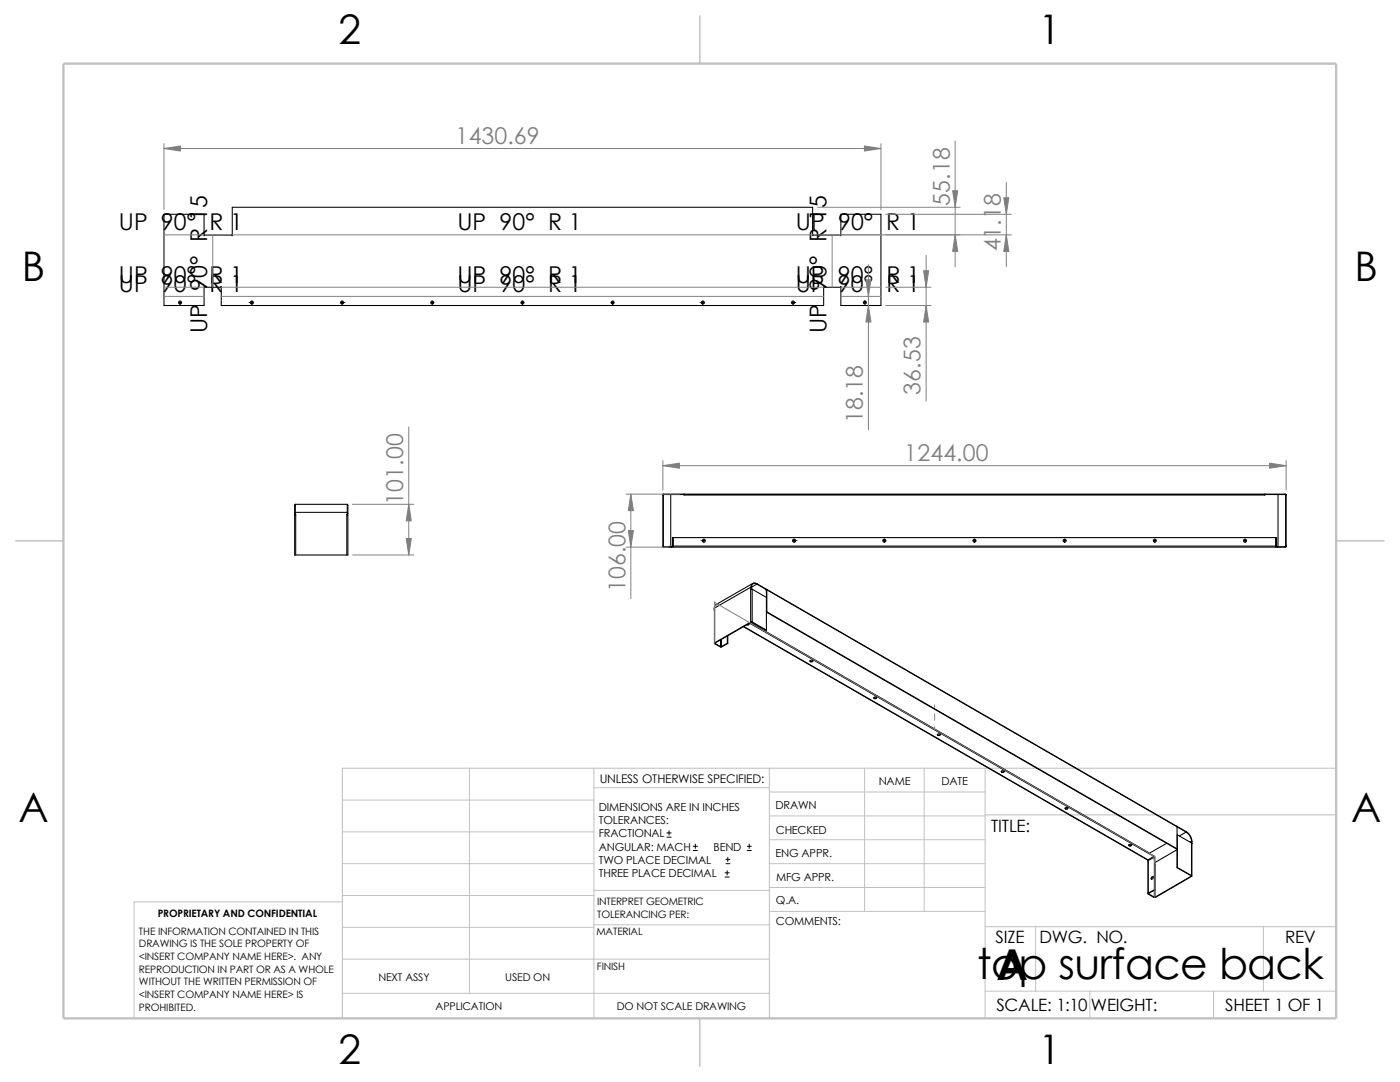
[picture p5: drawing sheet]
<svg xmlns="http://www.w3.org/2000/svg" width="279mm" height="216mm" viewBox="0 0 279 216" stroke-linecap="round" stroke-linejoin="round" font-family="sans-serif">
<g fill="none" stroke="#c0c0c0" stroke-width=".2">
<path d="M68.3 159.6h50.2M93.7 153.3v44.9M118.5 157.2h35M118.5 153.3v49.9M153.5 153.3v49.9M153.5 158h43.1M172.6 153.3v28.6M184.4 153.3v28.6M196.6 153.3v49.9M266.7 153.3h-198.4v49.9M68.3 166h50.2M68.3 172.3h50.2"/>
<path d="M68.3 180h-41.5v23.2M68.3 178.7h50.2M118.5 177.7h35.1M153.5 172.3h43.1M153.5 177.1h43.1M153.5 167.6h43.1M153.5 162.8h43.1M196.6 162.6h70.1M68.3 191.4h85.2M68.3 198.2h85.2M68.3 185h50.2M118.5 184.5h35.1"/>
<path d="M153.6 181.9h43M196.6 184.9h70.1M196.6 197.8h70.1M206.7 184.9v12.9M217.5 197.8v5.4M242.2 197.8v5.4M252.1 184.9v12.9"/>
</g>
<path d="M139.7 3.2v9.5M3.1 107.9h9.6M266.7 107.9h9.5M139.7 203.2v9.5" fill="none" stroke="#c0c0c0" stroke-width=".21"/>
<path d="M12.7 12.7h254v190.5h-254z" fill="none" stroke="#c0c0c0" stroke-width=".47"/>
<g fill="none" stroke="#000" stroke-width=".21">
<path d="M40.7 47v-4.2h-8v18.2h8v-3.9M40.8 47v-.1h5.5v.1M40.8 57.1v.2h3.3v-.2M44.2 57.1v3.9h120.2v-3.9M46.4 47v-5.6h115.8v5.6M162.2 46.9h5.6M164.4 57.1v.2h3.4M167.8 47v-4.2h8v18.2h-8v-3.9M132.3 98.7v10.4M132.3 98.7h.1M132.4 98.8v10.2M132.5 98.6v.1"/>
<path d="M132.5 98.6h4v.2M132.5 98.7h4M132.5 98.6l-.2 .1 .1 .1M132.5 98.7l-.1 .1M133.9 98.7v10.4M136.6 98.7h115.8M252.4 98.7h-115.8M252.5 98.7h4M255.1 98.7v10.4M256.5 98.6h.1v.2M256.5 98.7l.1 .1M256.5 98.6v.1"/>
<path d="M256.5 98.6h-4l-.1 .2M256.6 98.8v10.2M256.7 98.7v10.4M58.8 100.8v9.9h.2M58.8 100.8h.1M58.8 102.7h.2v8M58.9 100.7l-.1 .1M58.9 102.2v.5h.2M58.9 102.2h10.4M58.9 102.2v-1.6h10.4v1.6M59 110.7h10.2M69.2 102.7h.2v8h-.2z"/>
<path d="M69.3 100.7l.1 .1M69.3 102.2v.5h-.1M69.3 100.8h.1M69.3 102.4h.1M69.4 102.4l-.1 .2M69.4 100.8v1.6M132.3 109.1h.1M132.4 109l.1 .1M132.4 109l-.1 .1 .2 .1M132.5 109.2h1.6M132.5 109.1h1.6M132.5 109.1v.1"/>
<path d="M134.1 109.1v.1M134.2 109l-.1 .1M134.2 109h.1M134.2 109v-1.7l.1 1.7M134.3 109l-.2 .2M134.3 108.9l-.1 .2M134.4 109h120.2M134.4 109v-1.7h120.2v1.7M149.8 117.6h.3M149.8 117.6v6.5M149.8 117.6h.1M149.9 117.1l-7.4 4.3"/>
<path d="M149.9 117.1v.4M149.9 117.5l-.1 .1M149.9 117.1l.1 .1M150 117.2l-.1 .3M150.1 117.6v6.5M150.1 117.6l2.9 1.6M150.2 116.4l-7.3 4.2-.2 .3-.2 .5M151 116.5a.72 .72 0 0 0-.8-.1 .72 .72 0 0 0-.3 .7M151 116.5a.66 .66 0 0 0-.7 0 .66 .66 0 0 0-.3 .7M151 116.5h.1M151 116.5l-1 .7M151 116.5l1.9 1.1"/>
<path d="M153 117.7h.1M152.9 117.6l-.1 .1M152.9 117.6l.1 .1M153 117.7v8M153 117.6l81.9 47.3M153 117.7v4.4M153 117.7l81.9 47.3M254.6 109v.2h-120.2v-.2M254.8 109l-.1 .1 .2 .1M254.8 109l-.1-1.7v1.8M254.8 109l.1 .1M254.9 109.2h1.6"/>
<path d="M254.9 109.1v.1M254.9 109.1h1.6M256.5 109.1v.1M256.6 109v.1l-.1 .1M256.6 109l-.1 .1M142.5 121.4v.4l.2-.1M142.6 128.3v.1M142.6 128.3v-6.5v6.6M142.6 128.3h.1M142.7 128.4h-.1M142.7 128.3v.1M142.7 128.4l1.1 .6"/>
<path d="M143.8 127.7v1.3M143.8 129h.2M144 127.6v1.4M145.2 126.9v1.5M145.2 128.4l-1.2 .6M145.2 128.4h.1M145.2 128.4l-1.2 .7h-.2l-1.2-.7M145.2 126.8v1.6M148.4 125.1l80.7 46.5M148.4 125l80.7 46.6M149.4 124.4a.23 .23 0 0 1 0 .3 .23 .23 0 0 1-.3 0h-.1M149.5 124.5l-.4 .1"/>
<path d="M149.6 124.3l80.7 46.6M149.7 124.3l80.6 46.6M149.8 124.2l79.3 45.9M149.8 124.1h.3M149.8 124.1l.1 .1M149.8 124.1l-7.2 4.2M149.9 124.2h.1M149.9 124.2l-7.2 4.1M150 124.2l3 1.5M150.1 124.1l-.1 .1M150.1 124.1l2.9 1.6M153 122.1l81.9 47.3z"/>
<path d="M161.6 131.9l.2 .1 .4-.1M161.7 131.8a.28 .28 0 0 1 .3-.1 .28 .28 0 0 1 .2 .3 .28 .28 0 0 1-.3 .1 .28 .28 0 0 1-.2-.3zM174.4 139.2l.2 .2 .4-.2M174.4 139.1a.26 .26 0 0 1 .3 0 .26 .26 0 0 1 .2 .3 .27 .27 0 0 1-.3 0 .27 .27 0 0 1-.2-.3zM187.1 146.6l.1 .1 .5-.1M187.1 146.5a.28 .28 0 0 1 .3-.1 .28 .28 0 0 1 .2 .3 .28 .28 0 0 1-.3 .1 .28 .28 0 0 1-.2-.3zM199.8 153.9l.3 .2 .3-.2M199.9 153.8a.29 .29 0 0 1 .3 0 .29 .29 0 0 1 .2 .3h-.1a.25 .25 0 0 1-.3 0 .25 .25 0 0 1-.1-.3zM212.6 161.2l.1 .2 .4-.2M212.6 161.2a.26 .26 0 0 1 .3-.1 .26 .26 0 0 1 .2 .3 .27 .27 0 0 1-.3 .1 .27 .27 0 0 1-.2-.3zM225.3 168.6l.1 .1 .4-.1M225.3 168.5a.29 .29 0 0 1 .3 0 .29 .29 0 0 1 .2 .2l-.5 .1z"/>
<path d="M229.2 178.2v.2M229.2 171.7l-.1 6.6M229.2 171.7v6.5M229.2 178.2v.1M229.2 178.4l1.1 .7M229.2 178.4h.1M229.2 178.3v.1M229.2 178.4l1.2 .6M229.8 175l.2-.1a.28 .28 0 0 1 .1 .4 .28 .28 0 0 1-.4 .1zM230.1 171l.1 .1M230.1 175h-.2l-.1 .4M230.3 170.9l-1.2 .7"/>
<path d="M230.3 179.1h.3M230.4 179h.1M230.4 171l.1 6.6M230.4 171l-1.2 .7M230.4 171v6.5M230.4 177.6v1.4M230.4 177.5l-1.2 .7M230.4 177.5l.1 .1M230.4 179l-.1 .1M230.5 177.6l-1.3 .7M230.5 172.5v6.5M230.5 179l.1 .1"/>
<path d="M230.5 172.4v.1M232.8 168.3l-3.4 2-.2-.2M234.9 164.9v.1M234.9 164.9h.1M234.9 164.9l1.8 1M234.9 165v8.1l2.8 1.7M234.9 165l1.8 1M234.9 169.5l-4.4 2.6M236.7 165.9a2.54 2.54 0 0 1 1.2 2M236.7 166l-1.3 .8M236.7 165.9v.1M236.7 166a2.3 2.3 0 0 1 1.1 1.9"/>
<path d="M237.7 174.8h.1M237.7 174.8l-7.2 4.2M237.8 167.9v6.8M237.8 167.9l-.3 .1M237.8 167.9h.1M237.8 174.7v.2l-7.2 4.2M237.9 168.3l-3-1.7v6.5l2.9 1.6M237.9 167.9v6.9M237.9 168.3h.1"/>
<circle cx="35.9" cy="60.4" r=".29"/>
<circle cx="50.3" cy="60.4" r=".3"/>
<circle cx="68.3" cy="60.4" r=".3"/>
<circle cx="86.3" cy="60.4" r=".29"/>
<circle cx="104.3" cy="60.4" r=".29"/>
<circle cx="122.3" cy="60.4" r=".29"/>
<circle cx="140.3" cy="60.4" r=".3"/>
<circle cx="158.3" cy="60.4" r=".3"/>
<circle cx="172.6" cy="60.4" r=".3"/>
<circle cx="140.5" cy="107.9" r=".29"/>
<circle cx="158.5" cy="107.9" r=".3"/>
<circle cx="176.5" cy="107.9" r=".29"/>
<circle cx="194.5" cy="107.9" r=".29"/>
<circle cx="212.5" cy="107.9" r=".29"/>
<circle cx="230.5" cy="107.9" r=".29"/>
<circle cx="248.5" cy="107.9" r=".3"/>
</g>
<g fill="none" stroke="#808080" stroke-width=".2">
<path d="M32.7 29.6h143.1M32.7 28.7v13.1M175.8 28.7v13.1M190.6 28.2v25M200.8 36.4v16.8M32.7 57.3h8M32.7 46.9h8M32.7 59.1h8M42.5 46.9v10.4M44.2 57.3h120.2M44.2 59.1h120.2M46.4 46.9h115.8"/>
<path d="M163.2 46.9h38.6M163.2 41.4h28.4M166.1 46.9v10.4M167.8 57.3h8M167.8 59.1h8M173.3 52.8v33M176.8 57.3h9M176.8 42.8h25M184.8 51v29.1M176.8 61h9M81.6 85.2v25.5M124.9 98.6h10.7"/>
<path d="M125.9 98.6v20.9M132.3 91.9v5.9M132.3 92.9h124.4M256.7 91.9v5.9M70.3 100.6h12.3M70.4 110.7h12.2M124.9 109.2h8.5M142.5 120.1l1.1 .7M142.6 128.4v-7a.64 .64 0 0 1 .3-.7 .64 .64 0 0 1 .8 .1l85.7 49.5a2.49 2.49 0 0 1 1.1 1.8v7M142.6 120.1v1.2M186.5 140.6v.6M186.5 142.5v1.2"/>
<path d="M186.5 145v.5M229.4 170.3l1.1 .6M230.5 170.8v1.2"/>
</g>
<g fill="none" stroke="#000" stroke-width=".2">
<path d="M35.7 60.4h.5M35.9 60.1v.5M49.7 60.4h.1M50 60.4h.5M50.2 60.1v.5M68 60.4h.5M68.3 60.1v.5M68.7 60.4h.1M86 60.4h.5M86.3 60.1v.5M104 60.4h.5M104.3 60.1v.5"/>
<path d="M122 60.4h.5M122.3 60.1v.5M139.7 60.4h.1M140 60.4h.5M140.3 60.1v.5M158 60.4h.5M158.3 60.1v.5M158.7 60.4h.1M172.3 60.4h.5M172.6 60.1v.5M139.9 107.9h.1M140.2 107.9h.5"/>
<path d="M140.5 107.6v.5M158.2 107.9h.5M158.5 107.6v.5M159 107.9h.1M176.2 107.9h.5M176.5 107.6v.5M194.2 107.9h.5M194.5 107.6v.5M212.2 107.9h.5M212.5 107.6v.5M230.2 107.9h.5M230.5 107.6v.5"/>
<path d="M248.2 107.9h.5M248.5 107.6v.5M133.1 167h.8M133.1 166.2h.8M133.5 165.8v.8M138.3 169.7h.9M138.3 168.9h.9M138.8 168.4v.9M144.7 175h.8M144.7 174.2h.8M144.9 172.3h.8M144.9 171.5h.8"/>
<path d="M145.1 173.7v.9M145.2 171.1v.8M149.1 169.7h.8M149.1 168.9h.8M149.5 168.4v.9"/>
</g>
<g fill="#808080" stroke="#808080" stroke-width=".2">
<path d="M172.5 29.1l3.3 .5-3.3 .5z" fill-rule="evenodd"/>
<path d="M32.7 29.6l3.3-.5v1z" fill-rule="evenodd"/>
<path d="M173.3 61l.5 3.3h-1z" fill-rule="evenodd"/>
<path d="M172.8 55.8h1l-.5 3.3z" fill-rule="evenodd"/>
<path d="M190.6 46.9l.5 3.3h-1z" fill-rule="evenodd"/>
<path d="M190.1 38.1h1l-.5 3.3z" fill-rule="evenodd"/>
<path d="M184.3 54h1l-.5 3.3z" fill-rule="evenodd"/>
<path d="M184.8 61l.5 3.3h-1z" fill-rule="evenodd"/>
<path d="M200.3 39.5h1l-.5 3.3z" fill-rule="evenodd"/>
<path d="M200.8 46.9l.5 3.3h-1z" fill-rule="evenodd"/>
<path d="M253.4 92.4l3.3 .5-3.3 .5z" fill-rule="evenodd"/>
<path d="M132.3 92.9l3.3-.5v1z" fill-rule="evenodd"/>
<path d="M125.9 98.6l.5 3.3h-1z" fill-rule="evenodd"/>
<path d="M125.4 105.9h1l-.5 3.3z" fill-rule="evenodd"/>
<path d="M81.6 100.6l.5 3.3h-1z" fill-rule="evenodd"/>
<path d="M81.1 107.4h1l-.5 3.3z" fill-rule="evenodd"/>
</g>
<g font-size="8.5">
<text x="195" y="195.3">top surface back</text>
<text x="198.8" y="195.5">A</text>
</g>
<g font-size="8.1">
<text x="67.6" y="8.8">2</text>
<text x="207.3" y="8.8">1</text>
<text x="4.4" y="56.1">B</text>
<text x="270.3" y="56.1">B</text>
<text x="3.7" y="164.1">A</text>
<text x="269.6" y="164.1">A</text>
<text x="67.6" y="212.3">2</text>
<text x="207.3" y="212.3">1</text>
</g>
<g font-size="4.6" fill="#808080">
<text x="90.9" y="28.7">1430.69</text>
<text x="189.5" y="41.1" transform="rotate(-90 189.5 41.1)">55.18</text>
<text x="199.7" y="50.2" transform="rotate(-90 199.7 50.2)">41.18</text>
<text x="183.7" y="78.8" transform="rotate(-90 183.7 78.8)">36.53</text>
<text x="172.2" y="84.5" transform="rotate(-90 172.2 84.5)">18.18</text>
<text x="180.5" y="92">1244.00</text>
<text x="80.5" y="100.7" transform="rotate(-90 80.5 100.7)">101.00</text>
<text x="124.8" y="118.2" transform="rotate(-90 124.8 118.2)">106.00</text>
</g>
<g font-size="4.6">
<text x="23.7" y="45.9">UP 90° R 1</text>
<text x="91.3" y="45.9">UP 90° R 1</text>
<text x="158.8" y="45.9">UP 90° R 1</text>
<text x="23.7" y="58.2">UP 90° R 1</text>
<text x="91.3" y="56.4">UP 90° R 1</text>
<text x="91.3" y="58.2">UP 90° R 1</text>
<text x="158.8" y="58.2">UP 90° R 1</text>
<text x="41.4" y="66.4" transform="rotate(-90 41.4 66.4)">UP 90° R 15</text>
<text x="165" y="66.4" transform="rotate(-90 165 66.4)">UP 90° R 15</text>
</g>
<g font-size="3.4">
<text x="197.8" y="166">TITLE:</text>
<text x="198.7" y="188.1">SIZE</text>
<text x="207.5" y="188.1">DWG. NO.</text>
<text x="256.5" y="188.2">REV</text>
<text x="198.8" y="201.7">SCALE: 1:10</text>
<text x="217.7" y="201.8">WEIGHT:</text>
<text x="244.5" y="201.7">SHEET 1 OF 1</text>
</g>
<text font-size="2.4" x="119.7" y="156.2">UNLESS OTHERWISE SPECIFIED:</text>
<g font-size="2.2">
<text x="119.5" y="161.8">DIMENSIONS ARE IN INCHES</text>
<text x="154.8" y="161.5">DRAWN</text>
<text x="175.4" y="156.7">NAME</text>
<text x="187.9" y="156.7">DATE</text>
<text x="119.5" y="164.4">TOLERANCES:</text>
<text x="119.5" y="167.1">FRACTIONAL</text>
<text x="154.8" y="166.3">CHECKED</text>
<text x="119.5" y="172.4">TWO PLACE DECIMAL</text>
<text x="119.5" y="169.8">ANGULAR: MACH</text>
<text x="142.4" y="169.8">BEND</text>
<text x="154.8" y="171">ENG APPR.</text>
<text x="119.5" y="175">THREE PLACE DECIMAL</text>
<text x="154.9" y="175.7">MFG APPR.</text>
<text x="154.9" y="184.7">COMMENTS:</text>
<text x="154.9" y="180.5">Q.A.</text>
</g>
<g font-size="2.1">
<text x="75.5" y="195.7">NEXT ASSY</text>
<text x="100.8" y="195.7">USED ON</text>
<text x="86.9" y="201.5">APPLICATION</text>
<text x="123.1" y="201.6">DO NOT SCALE DRAWING</text>
</g>
<g font-size="2">
<text x="31.5" y="183">PROPRIETARY AND CONFIDENTIAL</text>
<text x="119.2" y="180.6">INTERPRET GEOMETRIC</text>
<text x="119.2" y="183.1">TOLERANCING PER:</text>
<text x="27.7" y="186.5">THE INFORMATION CONTAINED IN THIS</text>
<text x="27.7" y="189.1">DRAWING IS THE SOLE PROPERTY OF</text>
<text x="27.7" y="191.6">&lt;INSERT COMPANY NAME HERE&gt;. ANY</text>
<text x="119" y="186.6">MATERIAL</text>
<text x="27.7" y="194.1">REPRODUCTION IN PART OR AS A WHOLE</text>
<text x="27.7" y="196.6">WITHOUT THE WRITTEN PERMISSION OF</text>
<text x="119.1" y="193.5">FINISH</text>
<text x="27.7" y="199.1">&lt;INSERT COMPANY NAME HERE&gt; IS</text>
<text x="27.7" y="201.7">PROHIBITED.</text>
</g>
</svg>
